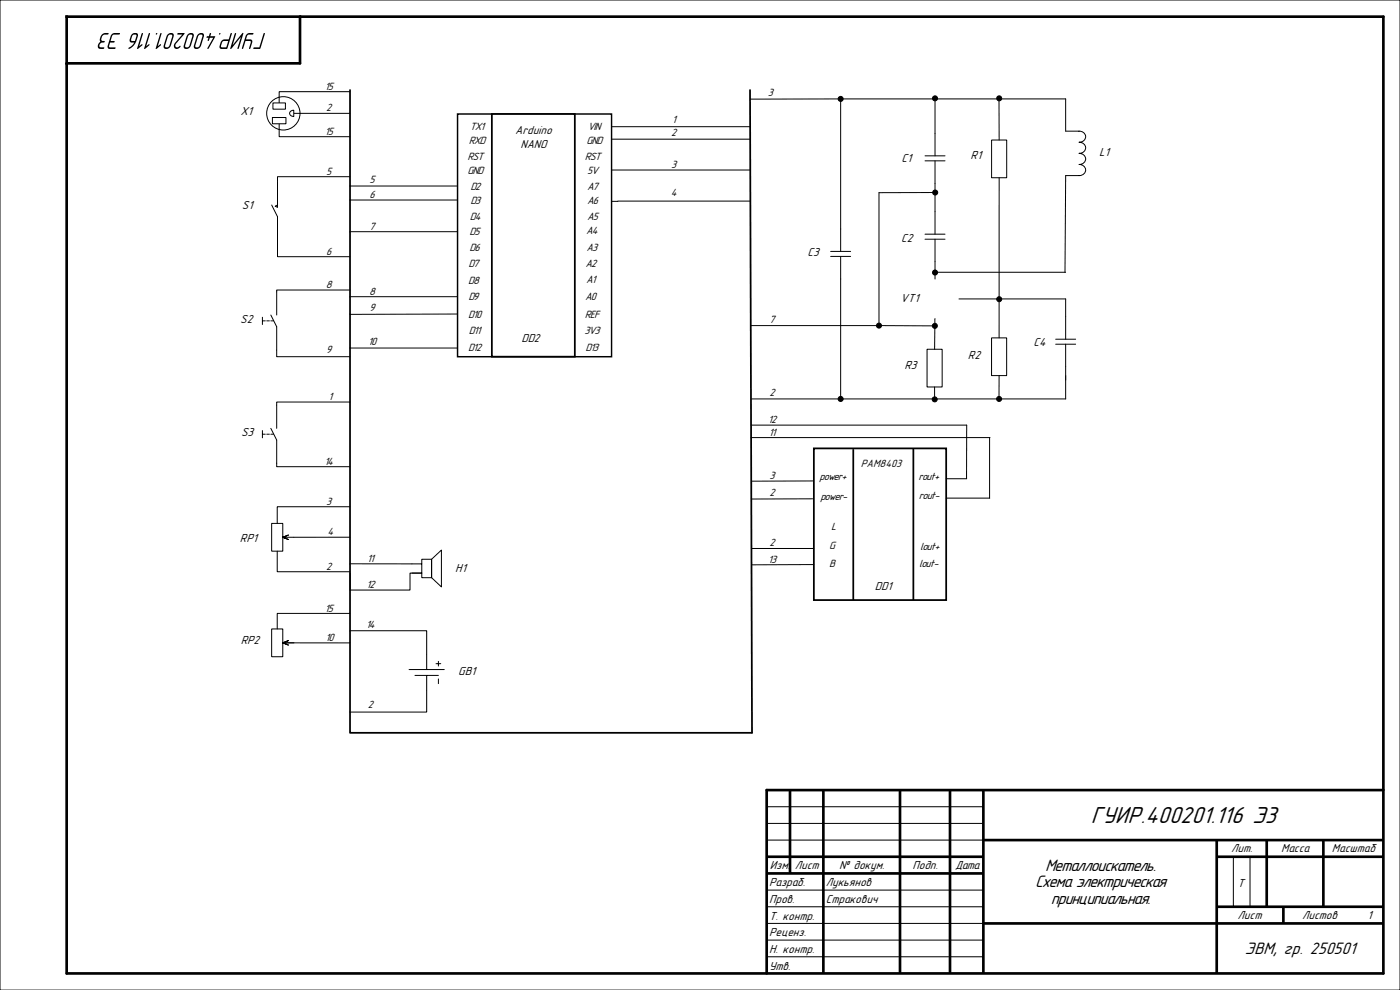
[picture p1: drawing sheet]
<svg xmlns="http://www.w3.org/2000/svg" width="420mm" height="297mm" viewBox="0 0 420 297" stroke-linecap="round" stroke-linejoin="round" font-family="sans-serif">
<path d="M0 0h420v297h-420zM230 242h65M230 247h65M230 252h65M370 257v15M375 257v15M230 267h65M230 272h65M230 277h65M230 282h65M230 287h65" fill="none" stroke="#000" stroke-width=".3"/>
<path d="M20 5h395v287h-395zM90 5v14h-70M415 237h-185v55" fill="none" stroke="#000" stroke-width=".8"/>
<g fill="none" stroke="#000" stroke-width=".8" stroke-linecap="butt">
<path d="M237 237v25M247 237v55M270 237v55M285 237v55M295 237v55M230 257h65M295 252h120M365 252v40M365 257h50M380 252v20M397 252v20M230 262h65"/>
<path d="M295 277h120M365 272h50M385 272v5"/>
</g>
<g fill="#000">
<path d="M33.4 10.4l-1.1 3.8 .4 .5h1.8l.1-.5h-1.6l-.3-.3 .3-1.1h1.1l.3-.3-.2-.2h-1l.4-1.4 .4-.5h1.8l.2-.4-1.7-.1zM30.5 10.4l-.1 .2a1.73 1.73 0 0 0-.3 1.9 1.33 1.33 0 0 0-.3 2.1l1.2 .1 .3-.3-.1-.2h-.9a.84 .84 0 0 1-.3-1.2 .84 .84 0 0 1 1.1-.2l.3-.4-.6-.1a.49 .49 0 0 1-.4-.7l.6-1.1 1.4-.1 .2-.4-1.3-.1z"/>
<path d="M39.9 10.5h1l-.4 1.8-1.1-.1zM39.7 10.2l-.5 .7-.3 1.4 .4 .4 1 .1-.9 1-.8 .5-.1 .3a3.2 3.2 0 0 0 2.5-2.5l.4-1.5a.96 .96 0 0 0-.7-.8 .96 .96 0 0 0-1 .4z"/>
<path d="M46.7 10.2a.25 .25 0 0 0 .5 0 .25 .25 0 0 0-.5 0zM44.7 10l-1.4 4.7 1.5-1.2-.2-.2-.7 .6 1.1-3.8-.1-.2zM42.6 10l-1.4 4.7 1.5-1.2-.2-.2-.8 .6 1.2-3.8-.1-.2z"/>
<path d="M63 10l-.3 .9h-.6l-.1 .2v.2h.5l-.2 .9h.4l.2-.9h1.1l-1.8 3.1 .2 .3 2.2-3.6-.2-.2h-1.3l.2-.9zM59.3 10.4l-1.1 3.2a1.03 1.03 0 0 0 .9 1.2 1.03 1.03 0 0 0 1.1-.9l1-2.9a.92 .92 0 0 0-.6-1.1 .92 .92 0 0 0-1.1 .3zM59.6 10.7a.62 .62 0 0 1 .7-.3 .62 .62 0 0 1 .4 .6l-.8 2.6a.65 .65 0 0 1-.7 .6 .65 .65 0 0 1-.6-.6zM56.2 10.4l-1.1 3.2a1.03 1.03 0 0 0 .9 1.2 1.03 1.03 0 0 0 1.2-.9l.9-2.9a.92 .92 0 0 0-.5-1.1 .92 .92 0 0 0-1.1 .3zM56.5 10.7a.62 .62 0 0 1 .7-.3 .62 .62 0 0 1 .5 .6l-.9 2.6a.65 .65 0 0 1-.6 .6 .65 .65 0 0 1-.6-.6zM53.3 10l-.1 .4h1.5l-2.2 2.4a1.01 1.01 0 0 0 .1 1.7 1.01 1.01 0 0 0 1.5-.8l-.2 .1a.67 .67 0 0 1-1 .4 .67 .67 0 0 1-.1-1.1l2.6-3-.2-.2zM50.2 10.4l-1.1 3.2a1.03 1.03 0 0 0 .9 1.2 1.03 1.03 0 0 0 1.2-.9l.9-2.9a.92 .92 0 0 0-.5-1.1 .92 .92 0 0 0-1.2 .3zM50.5 10.7a.62 .62 0 0 1 .7-.3 .62 .62 0 0 1 .5 .6l-.9 2.6a.65 .65 0 0 1-.6 .6 .65 .65 0 0 1-.7-.6zM48.2 10l-1.4 4.7 1.5-1.2-.2-.2-.8 .6 1.2-3.8-.1-.2z"/>
<path d="M79.1 10l-1.3 4.2h-1.6l-.2 .5 2.1-.1 1.4-4.5-.1-.2zM73.9 10.4l-1.3 4.3 .4-.3 .6-2.1 1.6 .1-.4 2.3 .3-.2 .6-1.7v-.5l-.4-.5h-1.5l.5-1.3 1.5-.1 .2-.4-1.4-.1zM70.5 10l-1.4 4.7 .4-.1 2.8-3.5-1.1 3.4h.4l1.4-4.5-.1-.1-.3 .1-2.8 3.5 1-3.4v-.2zM66.8 12.4l1.7-.1-.6 1.9-1.6-.1zM66.6 12.1l-.4 .7-.4 1.2 .1 .4 .5 .3h1.7l1.5-4.7h-.4l-.6 1.8h-1.5zM65.7 10.2a.24 .24 0 0 0 .4 0 .24 .24 0 0 0-.4 0z"/>
</g>
<path d="M137.3 34.2h46.2v72.8h-46.2z" fill-rule="evenodd" fill="#fff"/>
<path d="M137.3 34.2h46.2v72.8h-46.2z" fill="none" stroke="#000" stroke-width=".44"/>
<path d="M147.6 34.2h24.8v72.8h-24.8z" fill-rule="evenodd" fill="#fff"/>
<path d="M147.6 34.2h24.8v72.8h-24.8z" fill="none" stroke="#000" stroke-width=".53"/>
<path d="M244.2 134.5h39.6v45.5h-39.6z" fill-rule="evenodd" fill="#fff"/>
<path d="M105 27v192.8h120.6l-.6-192.8M244.2 134.5h39.6v45.5h-39.6zM256 135v44.7z" fill="none" stroke="#000" stroke-width=".53"/>
<g fill="none" stroke="#000" stroke-width=".3">
<path d="M183.5 38h41.5M225 29.7h94.7v9.6M252.2 29.7v39M280.5 29.7v10.3M299.7 29.7v12.3M105 55.8h32.3M183.5 41.8h41.5M183.5 51h41.6M280.5 55v8.5M280.6 57.7l-16.9 .1v39.9h-38.5M299.7 53.3v48.1M319.7 52.7l-.2 29"/>
<path d="M105 60h32.3M105 69.5h32.3M225.1 60.3l-41.6 .1M105 89h32.3M137.3 94.2l-32.3 .1M252.2 83.7v36M280.5 97.8l-.1 7M280.5 81v2.7M280.5 81.7h39.2M287.7 89.7h32v5.3M105 104.4h32.3M299.7 112.7v7"/>
<path d="M319.7 112.7v7h-94.4M225.3 127.5h64.7M225.3 131.3h71.7M243.8 149.6l-18.4 .1M225.4 164.5h18.8M244.2 169.4h-18.8"/>
<circle cx="280.5" cy="57.7" r=".75"/>
<circle cx="263.7" cy="97.7" r=".75"/>
</g>
<g fill="#000">
<circle cx="280.5" cy="57.7" r=".75"/>
<circle cx="263.7" cy="97.7" r=".75"/>
</g>
<circle cx="85" cy="34" r="5" fill="#fff"/>
<g fill="none" stroke="#000" stroke-width=".3">
<path d="M83.7 29.2v1.7M83.7 37.1v1.7M88.1 34h1.9"/>
<circle cx="85" cy="34" r="5"/>
</g>
<path d="M81.7 35.2v1.9h4.1v-1.9zM81.9 30.9v1.8h3.7v-1.8zM87.1 33.4a.94 .94 0 0 0 0 1.2 .94 .94 0 0 0 1 .3v-1.8z" fill-rule="evenodd" fill="#fff"/>
<g fill="none" stroke="#000" stroke-width=".3">
<path d="M81.7 35.2h4.1v1.9h-4.1zM81.9 30.9h3.7v1.8h-3.7zM83.7 38.8v2.2h21.3M87.1 33.4l1-.3v1.8l-.7-.1a.81 .81 0 0 1-.3-1.4zM90 34h15M105 27.5h-21.3v1.7M319.7 39.3h4a1.69 1.69 0 0 1 2 1.7 1.69 1.69 0 0 1-2 1.7 1.69 1.69 0 0 1 2 1.6 1.69 1.69 0 0 1-2 1.7 1.69 1.69 0 0 1 2 1.7 1.69 1.69 0 0 1-2 1.6 1.69 1.69 0 0 1 2 1.7 1.69 1.69 0 0 1-2 1.7h-4M105 53h-21.8v8.5M277.5 48.2h6M277.5 46.8h6M280.5 40v6.8M280.5 48.2v6.8"/>
<path d="M297.5 42h4.5v11.3h-4.5zM81.5 61.5l1.7 3.5v12h21.8M82.5 61.8l.7-.3v.7zM249.2 76.9h6M249.2 75.4h6M252.2 68.7v6.7M252.2 76.9v6.8M277.5 71.8h6M277.5 70.2h6M280.5 63.5v6.7M280.5 71.8v9.2M78.7 95.2v2.1"/>
<path d="M78.7 96.2h.9M80 96.2h.8M81.2 94.5l1.8 3.5v9h22M81.2 96.2h.8M105 87h-22v7.5M264.4 97.7l15.3 .1M280.5 95.6v1.4M319.7 95v6.8M278.1 104.8h4.5v11.3h-4.5zM280.4 116.1v3.6h-.4M297.5 101.4h4.5v11.3h-4.5zM316.7 103.3h6"/>
<path d="M316.7 101.8h6M319.7 103.3v10.7M78.7 129.2v2.1M78.7 130.2h.9M80 130.2h.8M81.2 128.5l1.8 3.5v8h22M81.2 130.2h.8M105 120.6h-22v7.9M290 127.5v16.1M296.9 131.3v18.1M81.5 157h3.3v8.3h-3.3zM105 152h-21.8v5"/>
<path d="M243.8 144.3h-18.4M283.8 149.4h13.1M283.8 143.6h6.2M83.2 165.3v6.2h21.8M105 161.1l-20.2 .1 1.7 .6-1.7-.6 1.7-.7-1.7 .7M105 171.9v5.1h18v-5.1h3.5h-2.9M105 169.1h21.5M126.5 167.8h3v5.5h-3zM129.5 167.8l2.9-2.8v11.1l-2.9-2.8zM81.5 188.7h3.3v8.3h-3.3zM88.2 192.8h-3.4l1.7 .7-1.7-.7 1.7-.6-1.7 .6h20.2M105 184h-21.8v4.7"/>
<path d="M105 189.2h23v11.6M130.8 199.1h1.4M131.5 198.4v1.4M122.7 200.8h10.6M124.5 202.6h7M128 202.6v11h-23M131.5 203.7v1.4"/>
<circle cx="252.2" cy="29.7" r=".75"/>
<circle cx="280.5" cy="29.5" r=".75"/>
<circle cx="299.8" cy="29.5" r=".75"/>
<circle cx="280.4" cy="97.7" r=".75"/>
<circle cx="280.5" cy="81.8" r=".75"/>
<circle cx="299.8" cy="89.7" r=".75"/>
<circle cx="252.2" cy="119.7" r=".75"/>
<circle cx="280.4" cy="119.8" r=".75"/>
<circle cx="299.7" cy="119.7" r=".75"/>
</g>
<path d="M274 134.8v44.9z" fill="none" stroke="#000" stroke-width=".53"/>
<g fill="#000">
<circle cx="252.2" cy="29.7" r=".75"/>
<circle cx="280.5" cy="29.5" r=".75"/>
<circle cx="299.8" cy="29.5" r=".75"/>
<circle cx="280.4" cy="97.7" r=".75"/>
<circle cx="280.5" cy="81.8" r=".75"/>
<circle cx="299.8" cy="89.7" r=".75"/>
<circle cx="252.2" cy="119.7" r=".75"/>
<circle cx="280.4" cy="119.8" r=".75"/>
<circle cx="299.7" cy="119.7" r=".75"/>
</g>
<text font-size="7.4" x="327.3" y="247">ГУИР.400201.116 Э3</text>
<g font-size="5.3">
<text x="313.6" y="261.1">Металлоискатель.</text>
<text x="310.5" y="266.1">Схема электрическая</text>
<text x="315.3" y="271.1">принципиальная.</text>
<text x="373.5" y="286">ЭВМ, гр. 250501</text>
</g>
<g font-size="3.7">
<text x="72.2" y="34.5">X1</text>
<text x="154.6" y="40.2">Arduino</text>
<text x="156.1" y="44.4">NANO</text>
<text x="291.2" y="47.8">R1</text>
<text x="329.7" y="46.7">L1</text>
<text x="270.5" y="48.5">C1</text>
<text x="72.6" y="62.8">S1</text>
<text x="242.2" y="76.8">C3</text>
<text x="270.3" y="72.5">C2</text>
<text x="270.2" y="90.5">VT1</text>
<text x="72.1" y="96.8">S2</text>
<text x="156.4" y="102.5">DD2</text>
<text x="290.3" y="107.5">R2</text>
<text x="310.1" y="103.8">C4</text>
<text x="271.3" y="110.8">R3</text>
<text x="72.3" y="130.8">S3</text>
<text x="72" y="162.6">RP1</text>
<text x="136.6" y="171.6">H1</text>
<text x="262.4" y="177.1">DD1</text>
<text x="72.2" y="193">RP2</text>
<text x="137.5" y="202.6">GB1</text>
<text x="369.3" y="255.6">Лит.</text>
<text x="384.4" y="255.6">Масса</text>
<text x="399.6" y="255.6">Масштаб</text>
<text x="231" y="260.6">Изм.</text>
<text x="238.4" y="260.6">Лист</text>
<text x="251.7" y="260.6">№ докум.</text>
<text x="273.7" y="260.6">Подп.</text>
<text x="286.6" y="260.6">Дата</text>
<text x="230.7" y="265.9">Разраб.</text>
<text x="247.7" y="265.9">Лукьянов</text>
<text x="371.2" y="265.9">Т</text>
<text x="230.7" y="270.9">Пров.</text>
<text x="230.7" y="275.9">Т. контр.</text>
<text x="247.7" y="270.9">Стракович</text>
<text x="371.3" y="275.8">Лист</text>
<text x="390.6" y="275.8">Листов</text>
<text x="410.3" y="275.8">1</text>
<text x="230.7" y="280.9">Реценз.</text>
<text x="230.7" y="285.9">Н. контр.</text>
<text x="230.7" y="290.9">Утв.</text>
</g>
<g font-size="3.4">
<text x="176.3" y="38.9">VIN</text>
<text x="175.7" y="80">A2</text>
</g>
<g font-size="3.3">
<text x="97.5" y="26.9">15</text>
<text x="230.4" y="28.8">3</text>
<text x="97.9" y="33.4">2</text>
<text x="97.5" y="40.4">15</text>
<text x="140.9" y="39">TX1</text>
<text x="201.4" y="40.9">2</text>
<text x="201.6" y="36.9">1</text>
<text x="140.2" y="48">RST</text>
<text x="140.7" y="43.2">RXD</text>
<text x="175.4" y="47.9">RST</text>
<text x="176" y="43.2">GND</text>
<text x="97.9" y="52.4">5</text>
<text x="140.2" y="52.2">GND</text>
<text x="176.2" y="52.2">5V</text>
<text x="201.4" y="50.3">3</text>
<text x="110.9" y="54.9">5</text>
<text x="110.9" y="59.4">6</text>
<text x="141.1" y="57">D2</text>
<text x="176.2" y="56.9">A7</text>
<text x="201.3" y="58.9">4</text>
<text x="141" y="66">D4</text>
<text x="141.1" y="61.2">D3</text>
<text x="176.2" y="65.9">A5</text>
<text x="176.2" y="61.2">A6</text>
<text x="110.9" y="68.9">7</text>
<text x="140.9" y="70.4">D5</text>
<text x="175.9" y="70.3">A4</text>
<text x="97.9" y="76.4">6</text>
<text x="140.9" y="75.4">D6</text>
<text x="176" y="75.3">A3</text>
<text x="140.6" y="80.1">D7</text>
<text x="97.8" y="86.4">8</text>
<text x="110.8" y="88.4">8</text>
<text x="140.5" y="85.1">D8</text>
<text x="175.9" y="85">A1</text>
<text x="110.9" y="93.4">9</text>
<text x="140.5" y="95.3">D10</text>
<text x="140.5" y="90.1">D9</text>
<text x="175.4" y="95.2">REF</text>
<text x="175.6" y="90">A0</text>
<text x="140.7" y="100.3">D11</text>
<text x="175.3" y="100.2">3V3</text>
<text x="230.9" y="96.8">7</text>
<text x="97.9" y="105.9">9</text>
<text x="110.5" y="103.6">10</text>
<text x="140.5" y="105.4">D12</text>
<text x="175.7" y="105.3">D13</text>
<text x="98.6" y="119.9">1</text>
<text x="230.9" y="118.8">2</text>
<text x="230.5" y="126.9">12</text>
<text x="230.7" y="130.9">11</text>
<text x="97.3" y="139.4">14</text>
<text x="230.9" y="143.8">3</text>
<text x="258.3" y="139.9">PAM8403</text>
<text x="275.6" y="143.9">rout+</text>
<text x="230.9" y="148.9">2</text>
<text x="245.9" y="144.1">power+</text>
<text x="246.1" y="149.9">power-</text>
<text x="275.7" y="149.8">rout-</text>
<text x="97.9" y="151.4">3</text>
<text x="98.3" y="160.4">4</text>
<text x="249.4" y="159.1">L</text>
<text x="230.9" y="163.9">2</text>
<text x="248.8" y="164.8">G</text>
<text x="276.1" y="165.1">lout+</text>
<text x="97.9" y="170.9">2</text>
<text x="110.2" y="168.4">11</text>
<text x="230.5" y="168.9">13</text>
<text x="248.8" y="169.9">B</text>
<text x="275.8" y="170.1">lout-</text>
<text x="110" y="176.4">12</text>
<text x="97.5" y="183.4">15</text>
<text x="109.8" y="188.4">14</text>
<text x="97.7" y="192.1">10</text>
<text x="110.4" y="212.4">2</text>
</g>
</svg>
